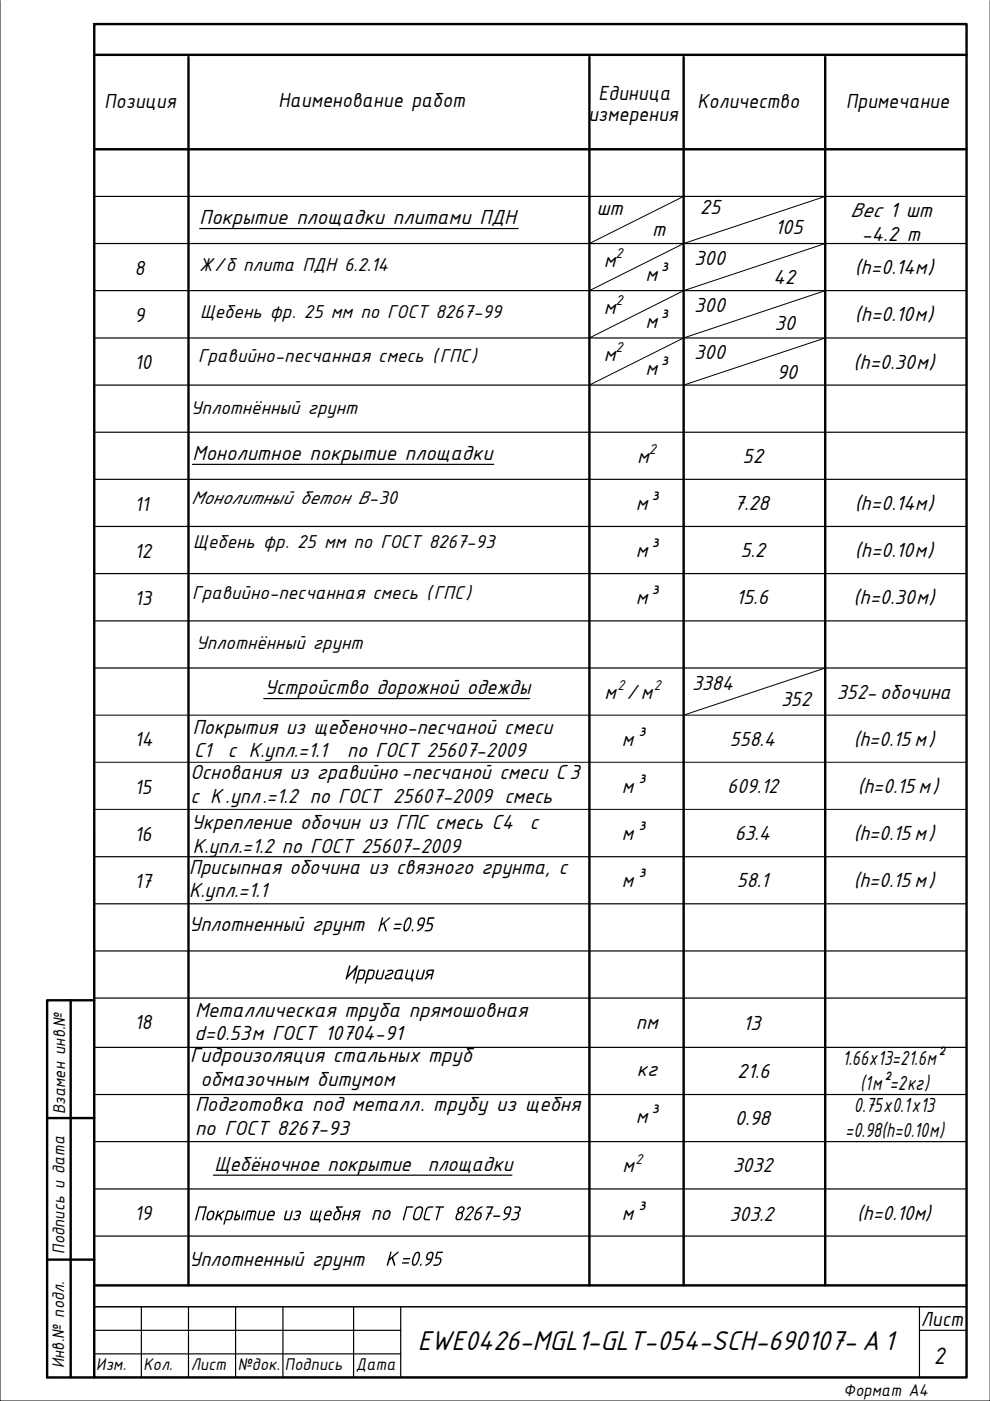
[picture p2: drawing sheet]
<svg xmlns="http://www.w3.org/2000/svg" width="210mm" height="297mm" viewBox="0 0 210 297" stroke-linecap="round" stroke-linejoin="round" font-family="sans-serif">
<!-- layer: 0 -->
<path d="M0 .1v296.9h209.9v-296.9M20 31.7h184.9M144.9 41.6l-19.9 10M175 41.6l-30.1 10-19.9 10M175 51.6l-30.1 10-19.9 10.1M175 61.6l-30.1 10.1-19.9 9.9M175 71.7l-30.1 9.9M20 151.6h184.9M175 141.6l-30.1 10M20 161.6h184.9M20 171.6h184.9M20 277.1h184.9" fill="none" stroke="#000" stroke-width=".21"/>
<g fill="none" stroke="#000" stroke-width=".25">
<path d="M20 51.6h184.9M20 41.6h184.9M42.3 48.5h67.6M20 61.6h184.9M20 71.7h184.9M20 81.6h184.9M20 91.6h184.9M40.8 98.5h63.9M20 101.6h184.9M20 111.6h184.9M20 121.6h184.9M20 131.6h184.9"/>
<path d="M20 141.6h184.9M55.9 148.1h56.4M20 177.1v114.9h184.9M20 181.6h184.9M20 191.6h184.9M20 201.6h184.9M20 211.6h184.9M20 232.1h184.9M20 222.1h184.9M20 252.1h184.9M20 242h184.9M45.3 249.2h63.2"/>
<path d="M20 262.1h184.9M20 277.1h184.9M30 277.1v14.9M40 277.1v14.9M50 277.1v14.9M60 277.1v14.9M75 277.1v14.9M85 277.1v14.9M194.9 277.1v14.9M20 287h65M20 282.1h65M194.9 282.1h10"/>
</g>
<g fill="#000">
<path d="M90.8 194.5h1.3l-.2 .3h-.9l-.2 .9 .8 .1 .2 .5-.1 .6-.4 .4-1.2 .2 .1-.3 .9-.1 .4-.6-.1-.5-1-.1zM86.3 205.6h.2l-.3 1.5 .2 .3h.6l.5-1.8h.2l.1 .1-.4 1.7 .2 .1-.2 .6h-.2l.1-.4h-1.1l-.3-.3zM88.6 205.6h.1l.2 .1-.4 1.4 .1 .3h.7l.5-1.8h.3l-.5 2-1 .1a.45 .45 0 0 1-.4-.6zM62.6 256.9l.9-.2a.57 .57 0 0 1 .3 .5 .57 .57 0 0 1-.3 .5l.1 .4-.1 .3-.5 .3h-.4a.24 .24 0 0 1-.4-.1 .24 .24 0 0 1 .2-.3l.5 .1a.32 .32 0 0 0 .4-.4 .32 .32 0 0 0-.5-.2 .35 .35 0 0 1 .5-.3 .29 .29 0 0 0 .2-.4 .29 .29 0 0 0-.3-.2l-.6 .2zM66.1 256.7h.3l-.4 1.4 .1 .3h.4l.6-1.7 .2 .1-.5 1.6h.7l.4-1.7h.3v.1l-.4 1.6 .2 .1-.1 .7h-.3l.1-.5h-1.7a.41 .41 0 0 1-.3-.6zM73 256.7h.3l-.2 .8h.9l.2-.8h.3l-.6 2h-.2l.2-.9h-.9l-.3 .9h-.2zM92.4 255.8h1.8l-.2 .3h-.6l-.8 2.6-.2-.1 .7-2.5h-.6zM109.1 255.8h1l.2 .1 .1 .3-.1 .6a.33 .33 0 0 0-.2 .5l-.1 .8-.3 .4-.4 .2h-1l.2-.3h.9l.2-.2 .2-.5a.33 .33 0 0 0-.4-.5h-.3v-.2l.6-.1 .4-.3a.33 .33 0 0 0 0-.4 .33 .33 0 0 0-.3-.1h-.7zM92.6 265.5l1.3-.1-.1 .3h-1l-.2 .9 .8 .1 .2 .6-.2 .6-.4 .4-1.1 .1v-.3l1.1-.1 .3-.7-.2-.4h-.9z"/>
<path d="M89.2 194.8l-.4 .8 .2 .4h.6l.2-.8a.39 .39 0 0 0-.1-.4 .39 .39 0 0 0-.5 0zM88.8 194.8l.8-.3 .4 .1 .2 .5-.5 1.6-1 .7a.19 .19 0 0 1-.2 .1 .19 .19 0 0 1-.1-.2 .19 .19 0 0 1 .2-.2l.5-.2 .4-.6h-.6l-.3-.2-.1-.6z"/>
<path d="M90.6 205.8l.5-.2h.8l.2 .1-.6 2-.2-.1 .2-.8h-.4l-.8 .9h-.2l-.1-.2 .6-.8a.6 .6 0 0 1 0-.9zM90.7 206.1l.1 .3 .8 .1 .1-.6h-.6z"/>
<path d="M69.4 257l-.3 .5h.9v-.1a.38 .38 0 0 0-.1-.4 .38 .38 0 0 0-.5 0zM69 257.1l.6-.4h.4l.3 .2 .1 .4-.2 .5h-1.2l-.1 .3 .1 .3 1 .1-.1 .2h-1l-.2-.1-.1-.5z"/>
<path d="M71.2 255.8h1.5v.1l-.1 .2h-.9l.6 .8v.4l-.3 1.1-.5 .3h-.5l-.4-.4 .3-1.1 .5-.5h.3l-.5-.7zM71.2 257.2l-.2 .8a.44 .44 0 0 0 .4 .4 .44 .44 0 0 0 .4-.4l.2-.6a.42 .42 0 0 0-.3-.5 .42 .42 0 0 0-.5 .3z"/>
<path d="M75 256.9l.4-.2h1.1l-.6 2h-.3l.3-.9h-.3l-.9 .9h-.2l.7-.9a.51 .51 0 0 1-.4-.3 .51 .51 0 0 1 .2-.6zM75.3 257a.28 .28 0 0 0-.2 .3 .28 .28 0 0 0 .3 .2h.5l.2-.6z"/>
<path d="M107.3 256.3l-.2 .7 .3 .2h.5l.2-.8a.42 .42 0 0 0-.3-.4 .42 .42 0 0 0-.5 .3zM107.1 256.1l.5-.3h.5l.4 .4-.4 1.4-.7 .9a.45 .45 0 0 1-.8 .1l.8-.4 .4-.6-.6-.1-.4-.3z"/>
<path d="M90.9 265.8l-.3 .6 .1 .4 .7 .1 .2-.8a.39 .39 0 0 0-.2-.4 .39 .39 0 0 0-.5 .1zM90.7 265.7l.8-.3 .4 .2v.5l-.5 1.5-.8 .6a.23 .23 0 0 1-.2 .2 .23 .23 0 0 1-.2-.2l.8-.5 .3-.5-.7-.1-.3-.2 .1-.8z"/>
</g>
<path d="M20 5.1h184.9v286.9h-184.9zM20 11.6h184.9M40 12.1v260.4M125 12.1v260.4M144.9 12.1v260.4M175 12.1v260.4M20 31.7h184.9M15 212.1v79.9M20 212.1h-10v79.9h10M10 237.1h10M10 267.1h10M20 272.5h184.9" fill="none" stroke="#000" stroke-width=".51"/>
<text font-size="6.4" x="88.6" y="286.3">EWE0426-MGL1-GLT-054-SCH-690107- А 1</text>
<text font-size="5.5" x="198" y="289.2">2</text>
<g font-size="4.8">
<text x="56.1" y="147.2">Устройство дорожной одежды</text>
<text x="128.1" y="148.1">м / м</text>
<text x="146.7" y="146.3">3384</text>
<text x="165.6" y="149.6">352</text>
<text x="177.5" y="148.1">352-обочина</text>
<text x="40.9" y="155.6">Покрытия из щебеночно-песчаной смеси</text>
<text x="41.1" y="160.6">С1</text>
<text x="48.3" y="160.6">с К.упл.=1.1</text>
<text x="73.6" y="160.6">по ГОСТ 25607-2009</text>
<text x="131.9" y="158.1">м³</text>
<text x="154.8" y="158.1">558.4</text>
<text x="181" y="158.1">(h=0.15 м)</text>
<text x="40.4" y="165.2">Основания из гравийно -песчаной смеси С 3</text>
<text x="40.4" y="170.2">с К .упл.=1.2 по ГОСТ 25607-2009 смесь</text>
<text x="131.9" y="168.1">м³</text>
<text x="154.2" y="168.1">609.12</text>
<text x="181.9" y="168.1">(h=0.15 м)</text>
<text x="40.6" y="175.8">Укрепление обочин из ГПС смесь С4</text>
<text x="112.4" y="175.8">с</text>
<text x="131.9" y="178.1">м³</text>
<text x="155.8" y="178.1">63.4</text>
<text x="181" y="178.1">(h=0.15 м)</text>
<text x="40.1" y="185.3">Присыпная обочина из связного грунта, с</text>
<text x="40.9" y="180.7">К.упл.=1.2 по ГОСТ 25607-2009</text>
<text x="40.1" y="190.3">К.упл.=1.1</text>
<text x="131.9" y="188.1">м³</text>
<text x="156.3" y="188.1">58.1</text>
<text x="181" y="188.1">(h=0.15 м)</text>
<text x="40.1" y="197.5">Уплотненный грунт</text>
<text x="79.9" y="197.5">К=0.95</text>
<text x="45.5" y="248.2">Щебёночное покрытие</text>
<text x="90.7" y="248.2">площадки</text>
<text x="132" y="248.6">м</text>
<text x="155.4" y="248.6">3032</text>
<text x="41" y="258.7">Покрытие из щебня</text>
<text x="78.6" y="258.7">по</text>
<text x="84.1" y="258.7">ГОСТ</text>
<text x="96.1" y="258.7">8267-93</text>
<text x="131.9" y="258.6">м³</text>
<text x="154.7" y="258.8">303.2</text>
<text x="181.7" y="258.6">(h=0.10м)</text>
<text x="40.1" y="268.4">Уплотненный грунт</text>
<text x="81.7" y="268.4">К=0.95</text>
</g>
<g font-size="4.7">
<text x="22.2" y="22.8">Позиция</text>
<text x="59.1" y="22.8">Наименование работ</text>
<text x="126.9" y="21.2">Единица</text>
<text x="147.9" y="22.8">Количество</text>
<text x="179.4" y="22.8">Примечание</text>
<text x="124.8" y="25.6">измерения</text>
<text x="42.3" y="47.6">Покрытие площадки плитами ПДН</text>
<text x="126.4" y="45.5">шт</text>
<text x="148.4" y="45.4">25</text>
<text x="180.3" y="46">Вес 1 шт</text>
<text x="138.3" y="50.1">т</text>
<text x="164.3" y="49.7">105</text>
<text x="182.6" y="51.1">-4.2 т</text>
<text x="28.6" y="58.3">8</text>
<text x="128.1" y="56.5">м</text>
<text x="136.9" y="59.5">м³</text>
<text x="147.2" y="56.2">300</text>
<text x="181.2" y="58.2">(h=0.14м)</text>
<text x="163.9" y="60.3">42</text>
<text x="28.6" y="68.3">9</text>
<text x="128.1" y="66.6">м</text>
<text x="136.9" y="69.5">м³</text>
<text x="147.2" y="66.2">300</text>
<text x="164.2" y="70">30</text>
<text x="181.3" y="68.1">(h=0.10м)</text>
<text x="128.1" y="76.6">м</text>
<text x="147.2" y="76.2">300</text>
<text x="28.6" y="78.3">10</text>
<text x="136.9" y="79.5">м³</text>
<text x="164.7" y="80.2">90</text>
<text x="181" y="78.1">(h=0.30м)</text>
<text x="40.8" y="97.5">Монолитное покрытие площадки</text>
<text x="135.1" y="98.1">м</text>
<text x="157.4" y="98.1">52</text>
<text x="28.6" y="108.3">11</text>
<text x="134.8" y="108.1">м³</text>
<text x="155.6" y="108.1">7.28</text>
<text x="181.2" y="108.1">(h=0.14м)</text>
<text x="28.6" y="118.3">12</text>
<text x="134.8" y="118.1">м³</text>
<text x="157" y="118.1">5.2</text>
<text x="181.3" y="118.1">(h=0.10м)</text>
<text x="28.6" y="128.3">13</text>
<text x="134.8" y="128.1">м³</text>
<text x="156" y="128.1">15.6</text>
<text x="181" y="128.1">(h=0.30м)</text>
<text x="28.6" y="158.3">14</text>
<text x="28.6" y="168.3">15</text>
<text x="28.6" y="178.3">16</text>
<text x="28.6" y="188.2">17</text>
<text x="72.9" y="207.7">Ирригация</text>
<text x="41.4" y="215.6">Металлическая труба прямошовная</text>
<text x="28.6" y="218.3">18</text>
<text x="41.2" y="220.6">d=0.53м ГОСТ 10704-91</text>
<text x="134.8" y="218.1">пм</text>
<text x="157.5" y="218.3">13</text>
<text x="40.3" y="225.2">Гидроизоляция стальных труб</text>
<text x="178.6" y="225.7">1.66х13=21.6м²</text>
<text x="42.5" y="230.2">обмазочным битумом</text>
<text x="135" y="228.1">кг</text>
<text x="156.3" y="228.6">21.6</text>
<text x="182.4" y="231.1">(1м²=2кг)</text>
<text x="41.4" y="235.6">Подготовка под металл. трубу из щебня</text>
<text x="134.8" y="238.1">м³</text>
<text x="155.8" y="238.6">0.98</text>
<text x="181.1" y="235.8">0.75х0.1х13</text>
<text x="41.4" y="240.6">по ГОСТ 8267-93</text>
<text x="179.2" y="241.1">=0.98(h=0.10м)</text>
<text x="28.6" y="258.7">19</text>
<text x="195.2" y="281.1">Лист</text>
</g>
<g font-size="4.3">
<text x="42.2" y="57.4">Ж/б плита ПДН 6.2.14</text>
<text x="42.4" y="67.5">Щебень фр. 25 мм по ГОСТ 8267-99</text>
<text x="42" y="76.7">Гравийно-песчанная смесь (ГПС)</text>
<text x="40.5" y="87.7">Уплотнённый грунт</text>
<text x="40.5" y="106.9">Монолитный бетон В-30</text>
<text x="41" y="116.3">Щебень фр. 25 мм по ГОСТ 8267-93</text>
<text x="40.8" y="126.9">Гравийно-песчанная смесь (ГПС)</text>
<text x="41.6" y="137.7">Уплотнённый грунт</text>
</g>
<g font-size="3.9">
<text x="13.8" y="236.3" transform="rotate(-90 13.8 236.3)">Взамен инв.№</text>
<text x="13.7" y="265.8" transform="rotate(-90 13.7 265.8)">Подпись и дата</text>
<text x="13.6" y="290.1" transform="rotate(-90 13.6 290.1)">Инв.№ подл.</text>
<text x="20.4" y="290.4">Изм.</text>
<text x="30.4" y="290.4">Кол.</text>
<text x="40.4" y="290.4">Лист</text>
<text x="50.4" y="290.4">№док.</text>
<text x="60.4" y="290.4">Подпись</text>
<text x="75.4" y="290.4">Дата</text>
<text x="178.9" y="296">Формат А4</text>
</g>
<g font-size="3.4">
<text x="130.9" y="146.3">2</text>
<text x="138.6" y="146.3">2</text>
<text x="134.7" y="246.7">2</text>
</g>
<g font-size="3.3">
<text x="130.5" y="54.7">2</text>
<text x="130.5" y="64.7">2</text>
<text x="130.5" y="74.7">2</text>
<text x="137.5" y="96.3">2</text>
</g>
</svg>
